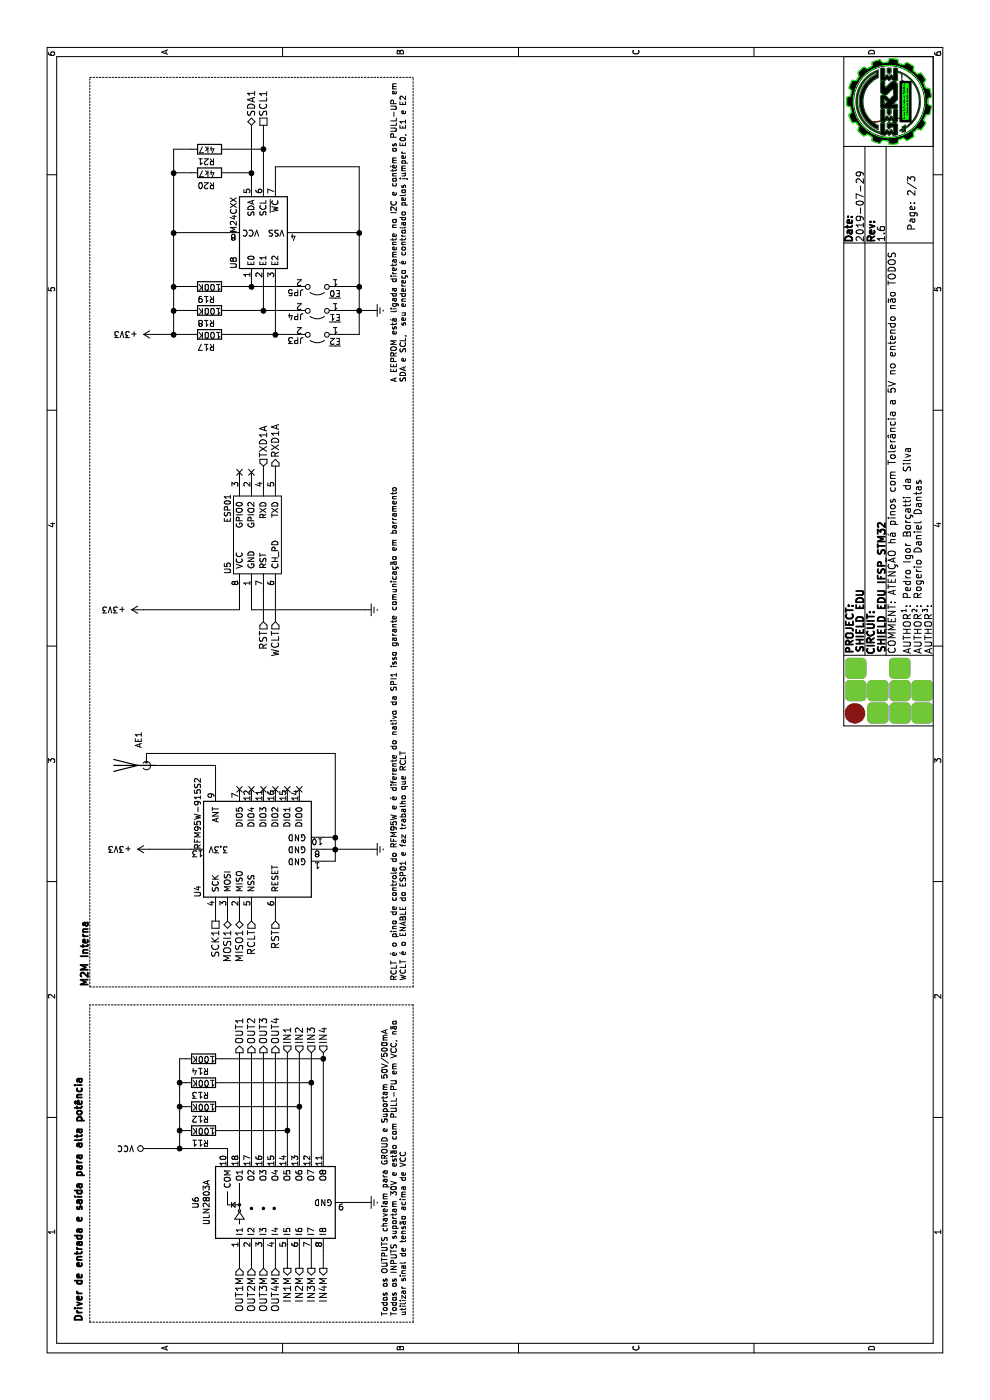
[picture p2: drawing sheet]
EESchema Schematic File Version 4
LIBS:ShieldEduIfspSTM32-cache
EELAYER 26 0
EELAYER END
$Descr A4 11693 8268
encoding utf-8
Sheet 2 3
Title "SHIELD EDU IFSP STM32"
Date "2019-07-29"
Rev "1.6"
Comp "SHIELD EDU"
Comment1 "ATENÇÃO há pinos com Tolerância a 5V no entendo não TODOS "
Comment2 "Pedro Igor Borçatti da Silva"
Comment3 "Rogerio Daniel Dantas"
Comment4 ""
$EndDescr
$Comp
L Memory_EEPROM:M24C01-FMN U?
U 1 1
P 9750 2200
AR Path="/5D4C1C33" Ref="U?"  Part="1" 
AR Path="/5D49BDAC/5D4C1C33" Ref="U8"  Part="1" 
F 0 "U8" H 9500 2450 50  0000 C CNN
F 1 "M24CXX" H 9900 2450 50  0000 C CNN
F 2 "Package_SO:SOIC-8_3.9x4.9mm_P1.27mm" H 9750 2550 50  0001 C CNN
F 3 "http://www.st.com/content/ccc/resource/technical/document/datasheet/b0/d8/50/40/5a/85/49/6f/DM00071904.pdf/files/DM00071904.pdf/jcr:content/translations/en.DM00071904.pdf" H 9800 1700 50  0001 C CNN
	1    9750 2200
	1    0    0    -1  
$EndComp
Wire Wire Line
	6600 3050 6600 2100
Wire Wire Line
	6600 2100 6750 2100
NoConn ~ 7750 2000
NoConn ~ 7750 2100
Wire Wire Line
	7800 2300 7750 2300
Wire Wire Line
	7800 2200 7750 2200
Connection ~ 9300 2100
Wire Wire Line
	9300 2100 9350 2100
Connection ~ 9100 2200
Wire Wire Line
	9100 2200 9350 2200
Connection ~ 8900 2300
Wire Wire Line
	8900 2300 9350 2300
$Comp
L power:+3V3 #PWR?
U 1 1
P 8900 1300
AR Path="/5D4C1CBF" Ref="#PWR?"  Part="1" 
AR Path="/5D49BDAC/5D4C1CBF" Ref="#PWR044"  Part="1" 
F 0 "#PWR044" H 8900 1150 50  0001 C CNN
F 1 "+3V3" V 8900 1550 50  0000 C CNN
F 2 "" H 8900 1300 50  0001 C CNN
F 3 "" H 8900 1300 50  0001 C CNN
	1    8900 1300
	1    0    0    -1  
$EndComp
Wire Wire Line
	9300 2450 9300 2100
Wire Wire Line
	9100 2450 9100 2200
Wire Wire Line
	8900 2450 8900 2300
Wire Wire Line
	10650 2100 10250 2100
Wire Wire Line
	10650 2200 10450 2200
$Comp
L Jumper:Jumper_2_Open JP?
U 1 1
P 8900 2650
AR Path="/5D4C1CD2" Ref="JP?"  Part="1" 
AR Path="/5D49BDAC/5D4C1CD2" Ref="JP3"  Part="1" 
F 0 "JP3" H 9150 2700 50  0000 R CNN
F 1 "~E2" H 8800 2700 50  0000 R CNN
F 2 "MyFootprint:jumpHandSolder" H 8900 2650 50  0001 C CNN
F 3 "~" H 8900 2650 50  0001 C CNN
	1    8900 2650
	0    -1   -1   0   
$EndComp
Wire Wire Line
	8900 1450 9100 1450
Wire Wire Line
	9750 1450 9750 1900
Connection ~ 9100 1450
Wire Wire Line
	9100 1450 9300 1450
Connection ~ 9300 1450
Wire Wire Line
	9300 1450 9750 1450
$Comp
L Jumper:Jumper_2_Open JP?
U 1 1
P 9100 2650
AR Path="/5D4C1CE1" Ref="JP?"  Part="1" 
AR Path="/5D49BDAC/5D4C1CE1" Ref="JP4"  Part="1" 
F 0 "JP4" H 9350 2700 50  0000 R CNN
F 1 "~E1" H 9000 2700 50  0000 R CNN
F 2 "MyFootprint:jumpHandSolder" H 9100 2650 50  0001 C CNN
F 3 "~" H 9100 2650 50  0001 C CNN
	1    9100 2650
	0    -1   -1   0   
$EndComp
$Comp
L Jumper:Jumper_2_Open JP?
U 1 1
P 9300 2650
AR Path="/5D4C1CE7" Ref="JP?"  Part="1" 
AR Path="/5D49BDAC/5D4C1CE7" Ref="JP5"  Part="1" 
F 0 "JP5" H 9550 2700 50  0000 R CNN
F 1 "~E0" H 9200 2700 50  0000 R CNN
F 2 "MyFootprint:jumpHandSolder" H 9300 2650 50  0001 C CNN
F 3 "~" H 9300 2650 50  0001 C CNN
	1    9300 2650
	0    -1   -1   0   
$EndComp
Wire Wire Line
	8900 2850 8900 3000
Wire Wire Line
	9300 2850 9300 3000
Wire Wire Line
	9300 3000 9750 3000
Connection ~ 9300 3000
Wire Wire Line
	9750 2500 9750 3000
Wire Wire Line
	8900 1300 8900 1450
Connection ~ 8900 1450
Wire Wire Line
	9100 2850 9100 3000
Connection ~ 9100 3000
Wire Wire Line
	9300 3000 9100 3000
Wire Wire Line
	8900 3000 9100 3000
$Comp
L power:Earth #PWR?
U 1 1
P 9100 3100
AR Path="/5D4C1D08" Ref="#PWR?"  Part="1" 
AR Path="/5D49BDAC/5D4C1D08" Ref="#PWR045"  Part="1" 
F 0 "#PWR045" H 9100 2850 50  0001 C CNN
F 1 "Earth" H 9100 2950 50  0001 C CNN
F 2 "" H 9100 3100 50  0001 C CNN
F 3 "~" H 9100 3100 50  0001 C CNN
	1    9100 3100
	1    0    0    -1  
$EndComp
Wire Wire Line
	9100 3100 9100 3000
Text HLabel 7800 2200 2    59   Input ~ 0
TXD1A
Text HLabel 10650 2200 2    59   UnSpc ~ 0
SCL1
Text HLabel 10650 2100 2    59   BiDi ~ 0
SDA1
Text HLabel 7800 2300 2    59   Output ~ 0
RXD1A
$Comp
L power:Earth #PWR?
U 1 1
P 6600 3050
AR Path="/5D4C1D0F" Ref="#PWR?"  Part="1" 
AR Path="/5D49BDAC/5D4C1D0F" Ref="#PWR037"  Part="1" 
F 0 "#PWR037" H 6600 2800 50  0001 C CNN
F 1 "Earth" H 6600 2900 50  0001 C CNN
F 2 "" H 6600 3050 50  0001 C CNN
F 3 "~" H 6600 3050 50  0001 C CNN
	1    6600 3050
	1    0    0    -1  
$EndComp
Text HLabel 6500 2300 0    59   Input ~ 0
WCLT
Wire Wire Line
	6500 2300 6750 2300
Text Notes 3450 750  0    59   ~ 12
M2M Interna
$Comp
L Device:R R19
U 1 1
P 9300 1750
F 0 "R19" V 9400 1700 50  0000 L CNN
F 1 "100K" V 9300 1650 50  0000 L CNN
F 2 "Resistor_SMD:R_0805_2012Metric_Pad1.15x1.40mm_HandSolder" V 9230 1750 50  0001 C CNN
F 3 "~" H 9300 1750 50  0001 C CNN
	1    9300 1750
	-1   0    0    -1  
$EndComp
$Comp
L Device:R R18
U 1 1
P 9100 1750
F 0 "R18" V 9200 1700 50  0000 L CNN
F 1 "100K" V 9100 1650 50  0000 L CNN
F 2 "Resistor_SMD:R_0805_2012Metric_Pad1.15x1.40mm_HandSolder" V 9030 1750 50  0001 C CNN
F 3 "~" H 9100 1750 50  0001 C CNN
	1    9100 1750
	-1   0    0    -1  
$EndComp
$Comp
L Device:R R17
U 1 1
P 8900 1750
F 0 "R17" V 9000 1700 50  0000 L CNN
F 1 "100K" V 8900 1650 50  0000 L CNN
F 2 "Resistor_SMD:R_0805_2012Metric_Pad1.15x1.40mm_HandSolder" V 8830 1750 50  0001 C CNN
F 3 "~" H 8900 1750 50  0001 C CNN
	1    8900 1750
	-1   0    0    -1  
$EndComp
Wire Wire Line
	8900 1450 8900 1600
Wire Wire Line
	8900 1900 8900 2300
Wire Wire Line
	9100 1900 9100 2200
Wire Wire Line
	9100 1450 9100 1600
Wire Wire Line
	9300 1450 9300 1600
Wire Wire Line
	9300 1900 9300 2100
$Comp
L Device:R R20
U 1 1
P 10250 1750
F 0 "R20" V 10350 1700 50  0000 L CNN
F 1 "4k7" V 10250 1700 50  0000 L CNN
F 2 "Resistor_SMD:R_0805_2012Metric_Pad1.15x1.40mm_HandSolder" V 10180 1750 50  0001 C CNN
F 3 "~" H 10250 1750 50  0001 C CNN
	1    10250 1750
	-1   0    0    -1  
$EndComp
$Comp
L Device:R R21
U 1 1
P 10450 1750
F 0 "R21" V 10550 1700 50  0000 L CNN
F 1 "4k7" V 10450 1700 50  0000 L CNN
F 2 "Resistor_SMD:R_0805_2012Metric_Pad1.15x1.40mm_HandSolder" V 10380 1750 50  0001 C CNN
F 3 "~" H 10450 1750 50  0001 C CNN
	1    10450 1750
	-1   0    0    -1  
$EndComp
Wire Wire Line
	10250 1600 10250 1450
Wire Wire Line
	10250 1450 9750 1450
Connection ~ 9750 1450
Wire Wire Line
	10450 1600 10450 1450
Wire Wire Line
	10450 1450 10250 1450
Connection ~ 10250 1450
Wire Wire Line
	10250 1900 10250 2100
Connection ~ 10250 2100
Wire Wire Line
	10250 2100 10150 2100
Wire Wire Line
	10450 1900 10450 2200
Connection ~ 10450 2200
Wire Wire Line
	10450 2200 10150 2200
Wire Wire Line
	10150 2300 10300 2300
Wire Wire Line
	10300 3000 9750 3000
Connection ~ 9750 3000
Wire Notes Line
	11050 750  11050 3450
Text HLabel 6500 2200 0    59   Input ~ 0
RST
Wire Wire Line
	6500 2200 6750 2200
Wire Wire Line
	6600 2000 6750 2000
$Comp
L Transistor_Array:ULN2803A U?
U 1 1
P 1650 2200
AR Path="/5D58D6F6" Ref="U?"  Part="1" 
AR Path="/5D49BDAC/5D58D6F6" Ref="U6"  Part="1" 
F 0 "U6" H 1650 2767 50  0000 C CNN
F 1 "ULN2803A" H 1650 2676 50  0000 C CNN
F 2 "Package_SO:SOIC-18W_7.5x11.6mm_P1.27mm" H 1700 1550 50  0001 L CNN
F 3 "http://www.ti.com/lit/ds/symlink/uln2803a.pdf" H 1750 2000 50  0001 C CNN
	1    1650 2200
	1    0    0    -1  
$EndComp
$Comp
L Device:R R14
U 1 1
P 2850 1700
F 0 "R14" V 2950 1650 50  0000 L CNN
F 1 "100K" V 2850 1600 50  0000 L CNN
F 2 "Resistor_SMD:R_0805_2012Metric_Pad1.15x1.40mm_HandSolder" V 2780 1700 50  0001 C CNN
F 3 "~" H 2850 1700 50  0001 C CNN
	1    2850 1700
	-1   0    0    -1  
$EndComp
$Comp
L Device:R R13
U 1 1
P 2650 1700
F 0 "R13" V 2750 1650 50  0000 L CNN
F 1 "100K" V 2650 1600 50  0000 L CNN
F 2 "Resistor_SMD:R_0805_2012Metric_Pad1.15x1.40mm_HandSolder" V 2580 1700 50  0001 C CNN
F 3 "~" H 2650 1700 50  0001 C CNN
	1    2650 1700
	-1   0    0    -1  
$EndComp
$Comp
L Device:R R12
U 1 1
P 2450 1700
F 0 "R12" V 2550 1650 50  0000 L CNN
F 1 "100K" V 2450 1600 50  0000 L CNN
F 2 "Resistor_SMD:R_0805_2012Metric_Pad1.15x1.40mm_HandSolder" V 2380 1700 50  0001 C CNN
F 3 "~" H 2450 1700 50  0001 C CNN
	1    2450 1700
	-1   0    0    -1  
$EndComp
$Comp
L Device:R R11
U 1 1
P 2250 1700
F 0 "R11" V 2350 1650 50  0000 L CNN
F 1 "100K" V 2250 1600 50  0000 L CNN
F 2 "Resistor_SMD:R_0805_2012Metric_Pad1.15x1.40mm_HandSolder" V 2180 1700 50  0001 C CNN
F 3 "~" H 2250 1700 50  0001 C CNN
	1    2250 1700
	-1   0    0    -1  
$EndComp
Text HLabel 1100 2400 0    59   Output ~ 0
IN1M
Wire Wire Line
	2900 2000 2050 2000
Wire Wire Line
	2100 1500 2100 1900
Wire Wire Line
	2100 1900 2050 1900
$Comp
L power:VCC #PWR038
U 1 1
P 2100 1250
F 0 "#PWR038" H 2100 1100 50  0001 C CNN
F 1 "VCC" V 2100 1450 50  0000 C CNN
F 2 "" H 2100 1250 50  0001 C CNN
F 3 "" H 2100 1250 50  0001 C CNN
	1    2100 1250
	1    0    0    -1  
$EndComp
Wire Wire Line
	2900 2700 2850 2700
Wire Wire Line
	2050 2600 2650 2600
Wire Wire Line
	2900 2500 2450 2500
Text HLabel 1100 2500 0    59   Output ~ 0
IN2M
Text HLabel 1100 2600 0    59   Output ~ 0
IN3M
Text HLabel 1100 2700 0    59   Output ~ 0
IN4M
Wire Wire Line
	2050 2100 2900 2100
Wire Wire Line
	2900 2200 2050 2200
Wire Wire Line
	2050 2300 2900 2300
Text HLabel 1100 2000 0    59   Input ~ 0
OUT1M
Text HLabel 1100 2100 0    59   Input ~ 0
OUT2M
Text HLabel 1100 2200 0    59   Input ~ 0
OUT3M
Text HLabel 1100 2300 0    59   Input ~ 0
OUT4M
$Comp
L power:Earth #PWR?
U 1 1
P 1650 3050
AR Path="/5D64A847" Ref="#PWR?"  Part="1" 
AR Path="/5D49BDAC/5D64A847" Ref="#PWR039"  Part="1" 
F 0 "#PWR039" H 1650 2800 50  0001 C CNN
F 1 "Earth" H 1650 2900 50  0001 C CNN
F 2 "" H 1650 3050 50  0001 C CNN
F 3 "~" H 1650 3050 50  0001 C CNN
	1    1650 3050
	1    0    0    -1  
$EndComp
Wire Wire Line
	1650 3050 1650 2900
$Comp
L ShieldEduIfspSTM32-rescue:RFM95W-915S2-RF_Module U?
U 1 1
P 4600 2100
AR Path="/5D709826" Ref="U?"  Part="1" 
AR Path="/5D49BDAC/5D709826" Ref="U4"  Part="1" 
F 0 "U4" H 4250 2550 50  0000 C CNN
F 1 "RFM95W-915S2" H 4900 2550 50  0000 C CNN
F 2 "RF_Module:HOPERF_RFM9XW_SMD" H 1300 3750 50  0001 C CNN
F 3 "https://www.hoperf.com/data/upload/portal/20181127/5bfcbea20e9ef.pdf" H 1300 3750 50  0001 C CNN
	1    4600 2100
	1    0    0    -1  
$EndComp
Wire Wire Line
	4700 2700 4700 2800
Wire Wire Line
	4700 2800 4600 2800
Wire Wire Line
	4500 2800 4500 2700
Wire Wire Line
	4600 2700 4600 2800
Connection ~ 4600 2800
Wire Wire Line
	4600 2800 4500 2800
NoConn ~ 5100 2000
NoConn ~ 5100 2100
NoConn ~ 5100 2200
NoConn ~ 5100 2300
NoConn ~ 5100 2400
NoConn ~ 5100 2500
Text HLabel 4000 2100 0    59   Input ~ 0
RCLT
Wire Wire Line
	4000 2300 4100 2300
$Comp
L Device:Antenna_Shield AE1
U 1 1
P 5300 1150
F 0 "AE1" H 5444 1143 50  0000 L CNN
F 1 "Antenna_Shield" H 5444 1098 50  0001 L CNN
F 2 "MyFootprint:rf SMA 90°-2" H 5300 1250 50  0001 C CNN
F 3 "~" H 5300 1250 50  0001 C CNN
	1    5300 1150
	1    0    0    -1  
$EndComp
Wire Wire Line
	5100 1800 5300 1800
Wire Wire Line
	5300 1800 5300 1350
Wire Wire Line
	5400 1350 5400 2800
Wire Wire Line
	5400 2800 4700 2800
Connection ~ 4700 2800
$Comp
L power:Earth #PWR?
U 1 1
P 4600 3100
AR Path="/5D76DE6D" Ref="#PWR?"  Part="1" 
AR Path="/5D49BDAC/5D76DE6D" Ref="#PWR034"  Part="1" 
F 0 "#PWR034" H 4600 2850 50  0001 C CNN
F 1 "Earth" H 4600 2950 50  0001 C CNN
F 2 "" H 4600 3100 50  0001 C CNN
F 3 "~" H 4600 3100 50  0001 C CNN
	1    4600 3100
	1    0    0    -1  
$EndComp
Wire Wire Line
	4600 3100 4600 2800
Text HLabel 4000 1900 0    59   BiDi ~ 0
MOSI1
Text HLabel 4000 2000 0    59   BiDi ~ 0
MISO1
Text HLabel 4000 1800 0    59   UnSpc ~ 0
SCK1
Wire Wire Line
	4000 2100 4100 2100
Wire Wire Line
	4000 1800 4100 1800
Wire Wire Line
	4000 2000 4100 2000
Wire Wire Line
	4000 1900 4100 1900
$Comp
L power:+3V3 #PWR?
U 1 1
P 4600 1250
AR Path="/5D7B475C" Ref="#PWR?"  Part="1" 
AR Path="/5D49BDAC/5D7B475C" Ref="#PWR033"  Part="1" 
F 0 "#PWR033" H 4600 1100 50  0001 C CNN
F 1 "+3V3" V 4600 1500 50  0000 C CNN
F 2 "" H 4600 1250 50  0001 C CNN
F 3 "" H 4600 1250 50  0001 C CNN
	1    4600 1250
	1    0    0    -1  
$EndComp
Wire Wire Line
	4600 1250 4600 1600
Text Notes 650  700  0    59   ~ 12
Driver de entrada e saída para alta potência 
Wire Notes Line
	3450 750  3450 3450
Wire Notes Line
	3450 750  11050 750 
Wire Wire Line
	10300 2300 10300 3000
$Comp
L MyLib-ALL:ESP01 U?
U 1 1
P 7250 2850
AR Path="/5D4C1C39" Ref="U?"  Part="1" 
AR Path="/5D49BDAC/5D4C1C39" Ref="U5"  Part="1" 
F 0 "U5" H 6950 3800 50  0000 C CNN
F 1 "ESP01" H 7450 3800 50  0000 C CNN
F 2 "MyFootprint:ESP01" H 7250 2850 50  0001 C CIN
F 3 "" H 7250 2850 50  0000 C CNN
	1    7250 2850
	1    0    0    -1  
$EndComp
Wire Wire Line
	6600 2000 6600 1200
$Comp
L power:+3V3 #PWR?
U 1 1
P 6600 1200
AR Path="/5D4C1C87" Ref="#PWR?"  Part="1" 
AR Path="/5D49BDAC/5D4C1C87" Ref="#PWR036"  Part="1" 
F 0 "#PWR036" H 6600 1050 50  0001 C CNN
F 1 "+3V3" V 6600 1450 50  0000 C CNN
F 2 "" H 6600 1200 50  0001 C CNN
F 3 "" H 6600 1200 50  0001 C CNN
	1    6600 1200
	1    0    0    -1  
$EndComp
Wire Wire Line
	2250 1850 2250 2400
Wire Wire Line
	2050 2400 2250 2400
Connection ~ 2250 2400
Wire Wire Line
	2250 2400 2900 2400
Wire Wire Line
	2850 1850 2850 2700
Connection ~ 2850 2700
Wire Wire Line
	2850 2700 2050 2700
Wire Wire Line
	2650 1850 2650 2600
Connection ~ 2650 2600
Wire Wire Line
	2650 2600 2900 2600
Wire Wire Line
	2450 1850 2450 2500
Connection ~ 2450 2500
Wire Wire Line
	2450 2500 2050 2500
Wire Wire Line
	2100 1500 2250 1500
Wire Wire Line
	2850 1500 2850 1550
Connection ~ 2100 1500
Wire Wire Line
	2650 1550 2650 1500
Connection ~ 2650 1500
Wire Wire Line
	2650 1500 2850 1500
Wire Wire Line
	2450 1550 2450 1500
Connection ~ 2450 1500
Wire Wire Line
	2450 1500 2650 1500
Wire Wire Line
	2250 1550 2250 1500
Connection ~ 2250 1500
Wire Wire Line
	2250 1500 2450 1500
Wire Wire Line
	1100 2000 1250 2000
Wire Wire Line
	1250 2100 1100 2100
Wire Wire Line
	1100 2200 1250 2200
Wire Wire Line
	1250 2300 1100 2300
Wire Wire Line
	1100 2400 1250 2400
Wire Wire Line
	1250 2500 1100 2500
Wire Wire Line
	1100 2600 1250 2600
Wire Wire Line
	1250 2700 1100 2700
Text HLabel 2900 2400 2    59   Input ~ 0
IN1
Text HLabel 2900 2500 2    59   Input ~ 0
IN2
Text HLabel 2900 2600 2    59   Input ~ 0
IN3
Text HLabel 2900 2700 2    59   Input ~ 0
IN4
Text HLabel 2900 2000 2    59   Output ~ 0
OUT1
Text HLabel 2900 2100 2    59   Output ~ 0
OUT2
Text HLabel 2900 2200 2    59   Output ~ 0
OUT3
Text HLabel 2900 2300 2    59   Output ~ 0
OUT4
Wire Notes Line
	650  750  3300 750 
Wire Notes Line
	650  750  650  3450
Wire Notes Line
	3300 3450 3300 750 
Wire Wire Line
	2100 1250 2100 1500
Wire Notes Line
	650  3450 3300 3450
Wire Notes Line
	3450 3450 11050 3450
Text HLabel 4000 2300 0    59   Input ~ 0
RST
Text Notes 700  3400 0    47   ~ 0
Todos os OUTPUTS chaveiam para GROUD e Suportam 50V/500mA\nTodos os INPUTS suportam 30V e estão com PULL-PU em VCC, não \nutilizar sinal de tensão acima de VCC\n
Text Notes 3500 3400 0    47   ~ 0
RCLT é o pino de controle do RFM95W e é diferente do nativo da SPI1 isso garante comunicação em barramento\nWCLT é o ENABLE do ESP01 e faz trabalho que RCLT\n
Text Notes 8500 3400 0    47   ~ 0
A EEPROM está ligada diretamente no I2C e contém os PULL-UP em \nSDA e SCL,  seu endereço é controlado pelos jumper E0, E1 e E2
$EndSCHEMATC
